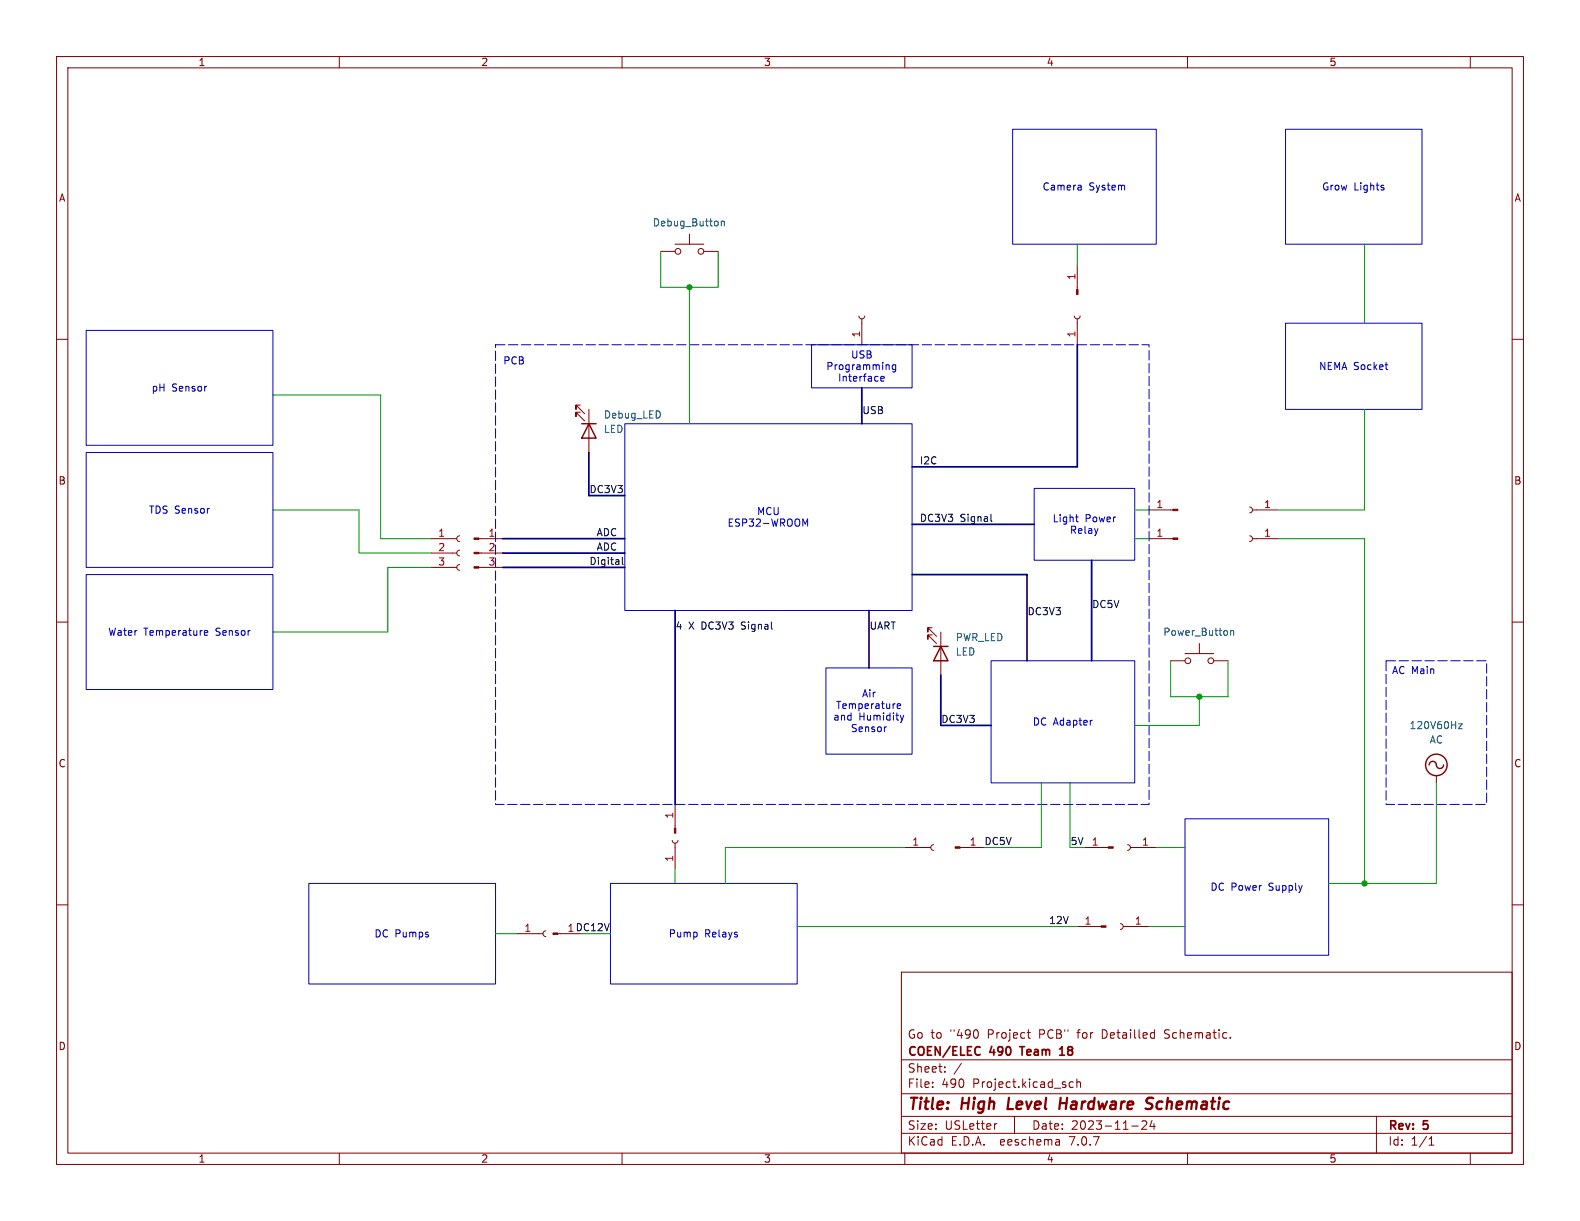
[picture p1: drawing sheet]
<svg xmlns="http://www.w3.org/2000/svg" width="279mm" height="216mm" viewBox="0 0 279 216" stroke-linecap="round" stroke-linejoin="round" font-family="sans-serif">
<g fill="none" stroke="#840000" stroke-width=".18">
<path d="M10 10h259.4v195.9h-259.4zM12 12h255.4v191.9h-255.4zM60 10v2M110 10v2M160 10v2M210 10v2M260 10v2M10 60h2M116.8 44.5h2.6M119.4 43.2h5.1M121.9 41.4v1.8M124.5 44.5h2.5"/>
<path d="M151.9 55.9l.1 .3 .4 .2 .4-.2 .1-.3M152.4 56.4v4.6M190 55.9l.1 .3 .4 .2 .4-.2 .1-.3M190.5 47v4.2M190.5 56.4v4.6M267.4 60h2M102.6 71.6h-.7v.8v-.8l1.5 1.6M102.6 72.9h-.7v.8v-.8l1.5 1.5M104.1 72.4v7.6M76.2 97.8h4.6M76.2 95.3h4.6M81.3 99.8l-.4 .2-.1 .3 .1 .4 .4 .1"/>
<path d="M81.3 97.3l-.4 .1-.1 .4 .1 .3 .4 .2M81.3 94.7l-.4 .2-.1 .3 .1 .4 .4 .2M84.7 97.8h4.2M84.7 95.3h4.2M203.2 95.3h4.2M203.2 90.2h4.2M221 94.7l.3 .2 .2 .4-.2 .3-.3 .2M221 89.7l.3 .1 .2 .4-.2 .3-.3 .2M221.5 95.3h4.6M221.5 90.2h4.6M10 110h2M76.2 100.3h4.6"/>
<path d="M84.7 100.3h4.2M164.8 111h-.7v.8v-.8l1.5 1.5M164.8 112.3h-.7v.7v-.7l1.5 1.5M166.4 111.8v7.6M207 116.8h2.5M209.5 115.6h5.1M212.1 113.8v1.8M214.6 116.8h2.6M267.4 110h2M254 137.2v1.2M10 160h2M118.9 148.6l.1 .3 .4 .2 .3-.1 .2-.4"/>
<path d="M119.4 142.2v4.3M119.4 149.1v4.6M160 149.9h4.6M165.1 149.4l-.3 .1-.2 .3 .1 .4 .4 .2M169.8 149.9h4.2M191.8 149.9h4.2M199.4 149.4l.4 .1 .1 .4-.2 .3-.3 .2M199.9 149.9h4.6M267.4 160h2M91.4 165.1h4.6M96.5 164.6l-.3 .1-.2 .4 .2 .4 .3 .1M98.7 165.1h4.2"/>
<path d="M159.4 171.9h108v32h-108zM190.5 163.8h4.2M198.1 163.3l.4 .2 .1 .3-.1 .4-.4 .1M198.6 163.8h4.6M159.4 197.4h108M159.4 193.4h108M159.4 187.4h108M164.9 192.1v.2M164.9 191.4v.1M167.1 189.4v.2M167.1 188.7v.1M170 188l-1.3 1.9"/>
<path d="M172.9 182.4v.9M176.3 198.7l-.3 .1M179.4 197.4v3M181.6 182.6h.6M181.9 183.5l.3 .1M189.8 191.4l-.4-.1-.3 .3v.4l.1 .2h.6M190.4 191.4l.2-.1 .4 .1 .1 .9M190.4 190.8v1.5M200.1 199.1h1.2M201.9 198.3l.6-.1 .2 .1 .1 .3-.9 1.1h.9M203.7 198.1l-.3 1.1h.9M204.1 198.7v1"/>
<path d="M205.9 183.5l.2 .1M206.1 182.2l-.2 .2 .2 .3M217.6 183.4v.2M243.4 197.4v6.5M60 203.9v2M110 203.9v2M159.4 200.4h108M160 203.9v2M187.3 201.6l.1 .9M187.4 202.4l-.2 .1M187.4 201.8l-.2 .1M210 203.9v2"/>
<path d="M252.7 202.5h.9M252.7 201.4l.4-.4v1.5M260 203.9v2"/>
<circle cx="119.9" cy="44.5" r=".51"/>
<circle cx="124" cy="44.5" r=".51"/>
<circle cx="210.1" cy="116.8" r=".51"/>
<circle cx="214.1" cy="116.8" r=".51"/>
</g>
<path d="M178.4 194.1l-.2 2h.9M187.4 195.1h1.2M187.6 194.1l-.3 2M202.7 194.7l.2 .3 .5 .2a.49 .49 0 0 1 .4 .5 .49 .49 0 0 1-.5 .4l-.7-.1M203.9 194.2a.85 .85 0 0 0-1 .1l-.1 .2" fill="none" stroke="#840000" stroke-width=".4"/>
<path d="M173 185.1l.3 .1M173.3 186.4l-.3 .2M180.3 185.1h.9M187.4 186.6h.8M187.4 185.5l.4-.4v1.5" fill="none" stroke="#840000" stroke-width=".3"/>
<g fill="#840000" stroke="#840000" stroke-width=".18">
<path d="M190.4 51.2h.2v.9h-.2z"/>
<path d="M194.7 163.7h.9v.3h-.9z"/>
<path d="M97.8 165h.9v.2h-.9z"/>
<path d="M119.3 146.5h.2v.8h-.2z"/>
<path d="M83.8 100.2h.9v.3h-.9z"/>
<path d="M83.8 97.7h.9v.2h-.9z"/>
<path d="M83.8 95.1h.9v.3h-.9z"/>
<path d="M196 149.7h.8v.3h-.8z"/>
<path d="M168.9 149.7h.9v.3h-.9z"/>
<path d="M207.4 90h.9v.3h-.9z"/>
<path d="M207.4 95.1h.9v.3h-.9z"/>
</g>
<path d="M127.5 39.1v.8M127.5 39.2l.2-.1 .3 .1 .1 .7M217.6 111.5v.8M217.6 111.6l.2-.1 .3 .1 .1 .7M257.9 128h.7l-.7 .8h.7" fill="none" stroke="#006464" stroke-width=".18"/>
<g fill="none" stroke="#840000" stroke-width=".25">
<path d="M102.9 74.9h2.5M104.1 74.9l1.3 2.6h-2.5zM165.1 114.3h2.5M166.4 114.3l1.2 2.5h-2.5zM252.7 135.3a.68 .68 0 0 1 .8-.7 .68 .68 0 0 1 .6 .9 .64 .64 0 0 0 .7 .4 .64 .64 0 0 0 .5-.6"/>
<circle cx="254" cy="135.3" r="1.9"/>
</g>
<path d="M110 98.5v1.1l.2 .2M175.2 90.9v1.1l.2 .2" fill="none" stroke="#0f0f0f" stroke-width=".18"/>
<g fill="none" stroke="#0000c2" stroke-width=".18">
<path d="M179.1 22.9h25.4v20.3h-25.4zM191 32.8l.2 .1v.7M191.2 33.5l-.1 .1M191.2 33.1h-.1M227.3 22.9h24.2v20.3h-24.2zM244.6 33.2l.1 .2-.1 .2M244.6 32.8h.1M15.2 58.4h33.1v20.3h-33.1zM227.3 57.2h24.2v15.2h-24.2zM110.5 74.9h50.8v33.1h-50.8zM143.5 61h17.8v7.6h-17.8zM155.8 66.6v.7h.5"/>
<path d="M156.3 66.6l.1 .3-.6 .1M157.1 64.5l.1 .2v.6M158.4 64.6l-.4-.1-.2 .2 .1 .6h.5M158.4 64.5v1l-.3 .3-.3-.1M244.9 64.5h.5M245.3 65.3h.1M15.2 80h33.1v20.3h-33.1zM142 91.8l.4 .9 .4-.9v1.2M182.9 86.4h17.8v12.7h-17.8zM190.2 91.4h.5M190.4 92.2l.3 .1M15.2 101.6h33.1v20.3h-33.1z"/>
<path d="M36.1 111.9l.6-.1v-.2l-.4-.1-.2 .2 .1 .6h.5M146 118.1h15.3v15.3h-15.3zM175.3 116.8h25.4v21.6h-25.4zM158.7 124.9l.6-.2-.1-.2-.4-.1-.1 .2v.6h.5M159.2 126.5l.3 .8M159.5 127.3l-.2 .4M159.8 126.5l-.3 .8M193 127.4h.2M54.6 156.2h33v17.8h-33zM107.9 156.2h33.1v17.8h-33.1zM209.5 144.8h25.4v24.1h-25.4z"/>
</g>
<path d="M87.6 61h115.6v81.2h-115.6v-81.2M245.1 116.8h17.8v25.4h-17.8z" fill="none" stroke="#0000c2" stroke-width=".18" stroke-dasharray="1.7 .6"/>
<path d="M152.4 68.6v6.3M190.5 61v21.6h-29.2M88.9 95.3h21.6M88.9 97.8h21.6M104.1 80v7.6h6.4M161.3 92.7h21.6M193 99.1v17.7M88.9 100.3h21.6M119.4 108v34.2M153.7 108v10.1M161.3 101.6h20.3v15.2M166.4 119.4v8.9h8.9" fill="none" stroke="#000084" stroke-width=".3"/>
<g fill="none" stroke="#009600" stroke-width=".18">
<path d="M116.8 44.5v6.3h10.2v-6.3M121.9 50.8v24.1M190.5 43.2v3.8M241.3 43.2v14M48.3 69.9h19v25.4h8.9M241.3 72.4v17.8h-15.2M48.3 90.2h15.2v7.6h12.7M200.7 95.3h2.5M200.7 90.2h2.5M226.1 95.3h15.2v60.9M76.2 100.3h-7.6v11.5h-20.3M207 116.8v6.4h10.2v-6.4"/>
<path d="M184.1 138.4v11.5h-10.1M189.2 138.4v11.5M212.1 123.2v5.1h-11.4M254 138.4v17.8h-19.1M119.4 153.7v2.5M160 149.9h-31.7v6.3M204.5 149.9h5M87.6 165.1h3.8M102.9 165.1h5M141 163.8h49.5M203.2 163.8h6.3"/>
</g>
<g fill="#009600" stroke="#009600" stroke-width=".18">
<circle cx="241.3" cy="156.2" r=".46"/>
<circle cx="212.1" cy="123.2" r=".46"/>
<circle cx="121.9" cy="50.8" r=".46"/>
</g>
<g font-size="2.8" fill="#840000">
<text x="160.4" y="196.8">Title:</text>
<text x="170.1" y="196.8">High</text>
<text x="179" y="196.8">Level</text>
<text x="189" y="196.8">Hardware</text>
<text x="205.1" y="196.8">Schematic</text>
</g>
<g font-size="2.1" fill="#840000">
<text x="160.4" y="183.9">Go to</text>
<text x="168.1" y="183.9">&quot;490</text>
<text x="174.8" y="183.9">Project</text>
<text x="184" y="183.9">PCB&quot;</text>
<text x="191" y="183.9">for</text>
<text x="195.4" y="183.9">Detailled</text>
<text x="206.6" y="183.9">Schematic.</text>
<text x="160.4" y="189.9">Sheet:</text>
<text x="160.4" y="187.1">COEN/ELEC</text>
<text x="175.1" y="187.1">490</text>
<text x="181.2" y="187.1">Team</text>
<text x="188.7" y="187.1">18</text>
<text x="160.4" y="192.6">File:</text>
<text x="166.5" y="192.6">490</text>
<text x="172.1" y="192.6">Project.kicad_sch</text>
<text x="160.4" y="202.8">KiCad</text>
<text x="160.4" y="200">Size:</text>
<text x="167.1" y="200">USLetter</text>
<text x="168.1" y="202.8">E.D.A.</text>
<text x="177" y="202.8">eeschema</text>
<text x="182.4" y="200">Date:</text>
<text x="189.4" y="202.8">7.0.7</text>
<text x="189.4" y="200">2023-11-24</text>
<text x="245.4" y="200.2">Rev:</text>
<text x="245.4" y="202.8">Id:</text>
<text x="249.5" y="202.8">1/1</text>
<text x="251.8" y="200.2">5</text>
</g>
<g font-size="1.8" fill="#840000">
<text x="35" y="11.9">1</text>
<text x="85" y="11.9">2</text>
<text x="135" y="11.9">3</text>
<text x="185" y="11.9">4</text>
<text x="235" y="11.9">5</text>
<text x="10.3" y="35.9">A</text>
<text x="267.7" y="35.9">A</text>
<text x="10.3" y="85.9">B</text>
<text x="267.7" y="85.9">B</text>
<text x="10.3" y="135.9">C</text>
<text x="267.7" y="135.9">C</text>
<text x="10.3" y="185.9">D</text>
<text x="267.7" y="185.9">D</text>
<text x="35" y="205.8">1</text>
<text x="85" y="205.8">2</text>
<text x="135" y="205.8">3</text>
<text x="185" y="205.8">4</text>
<text x="235" y="205.8">5</text>
</g>
<g font-size="1.8" fill="#0000c2">
<text x="184.3" y="33.9">Camera</text>
<text x="192.6" y="33.9">System</text>
<text x="233.7" y="33.9">Grow</text>
<text x="239.4" y="33.9">Lights</text>
<text x="88.9" y="64.5">PCB</text>
<text x="146" y="65.6">Programming</text>
<text x="150.4" y="63.6">USB</text>
<text x="233.2" y="65.6">NEMA Socket</text>
<text x="26.7" y="69.4">pH</text>
<text x="30.4" y="69.4">Sensor</text>
<text x="148.1" y="67.7">Interface</text>
<text x="26.2" y="91">TDS Sensor</text>
<text x="128.6" y="93.3">ESP32-WROOM</text>
<text x="133.8" y="91.3">MCU</text>
<text x="186" y="92.6">Light</text>
<text x="189.1" y="94.6">Relay</text>
<text x="191.9" y="92.6">Power</text>
<text x="19" y="112.6">Water</text>
<text x="25.4" y="112.6">Temperature</text>
<text x="38.3" y="112.6">Sensor</text>
<text x="246.1" y="119.5">AC Main</text>
<text x="147.7" y="125.6">Temperature</text>
<text x="152.3" y="123.5">Air</text>
<text x="147.2" y="127.6">and</text>
<text x="150.4" y="129.7">Sensor</text>
<text x="151.9" y="127.6">Humidity</text>
<text x="182.5" y="128.5">DC Adapter</text>
<text x="214" y="157.7">DC Power</text>
<text x="224.5" y="157.7">Supply</text>
<text x="66.1" y="166">DC Pumps</text>
<text x="118.2" y="166">Pump</text>
<text x="124.6" y="166">Relays</text>
</g>
<g font-size="1.8" fill="#006464">
<text x="115.3" y="40.2">Debug_Button</text>
<text x="106.7" y="74.2">Debug_LED</text>
<text x="106.7" y="76.7">LED</text>
<text x="168.9" y="113.6">PWR_LED</text>
<text x="205.6" y="112.6">Power_Button</text>
<text x="168.9" y="116.1">LED</text>
<text x="249.2" y="129.1">120V60Hz</text>
<text x="252.7" y="131.7">AC</text>
</g>
<g font-size="1.8" fill="#a90000">
<text x="190.2" y="49.6" transform="rotate(-90 190.2 49.6)">1</text>
<text x="152.1" y="59.8" transform="rotate(-90 152.1 59.8)">1</text>
<text x="190.2" y="59.8" transform="rotate(-90 190.2 59.8)">1</text>
<text x="204.4" y="89.9">1</text>
<text x="223.4" y="89.9">1</text>
<text x="77.4" y="95">1</text>
<text x="86.3" y="95">1</text>
<text x="204.4" y="95">1</text>
<text x="223.4" y="95">1</text>
<text x="77.4" y="97.5">2</text>
<text x="77.4" y="100.1">3</text>
<text x="86.3" y="97.5">2</text>
<text x="86.3" y="100.1">3</text>
<text x="119.1" y="144.9" transform="rotate(-90 119.1 144.9)">1</text>
<text x="161.2" y="149.6">1</text>
<text x="171.4" y="149.6">1</text>
<text x="193" y="149.6">1</text>
<text x="201.9" y="149.6">1</text>
<text x="119.1" y="152.5" transform="rotate(-90 119.1 152.5)">1</text>
<text x="92.6" y="164.8">1</text>
<text x="191.7" y="163.6">1</text>
<text x="200.6" y="163.6">1</text>
</g>
<g font-size="1.8" fill="#0f0f0f">
<text x="152.4" y="73.3">USB</text>
<text x="162.6" y="82.2">I2C</text>
<text x="104.1" y="87.3">DC3V3</text>
<text x="105.4" y="94.9">ADC</text>
<text x="162.6" y="92.4">DC3V3</text>
<text x="169.8" y="92.4">Signal</text>
<text x="104.1" y="100">Digital</text>
<text x="105.4" y="97.4">ADC</text>
<text x="193" y="107.6">DC5V</text>
<text x="119.4" y="111.4">4</text>
<text x="121.8" y="111.4">X DC3V3</text>
<text x="131.4" y="111.4">Signal</text>
<text x="153.7" y="111.4">UART</text>
<text x="181.6" y="108.9">DC3V3</text>
<text x="166.4" y="127.9">DC3V3</text>
<text x="174" y="149.5">DC5V</text>
<text x="100.3" y="164.8">1 DC12V</text>
<text x="185.4" y="163.5">12V</text>
</g>
<text font-size="1.8" fill="#009600" x="189.2" y="149.5">5V</text>
</svg>
